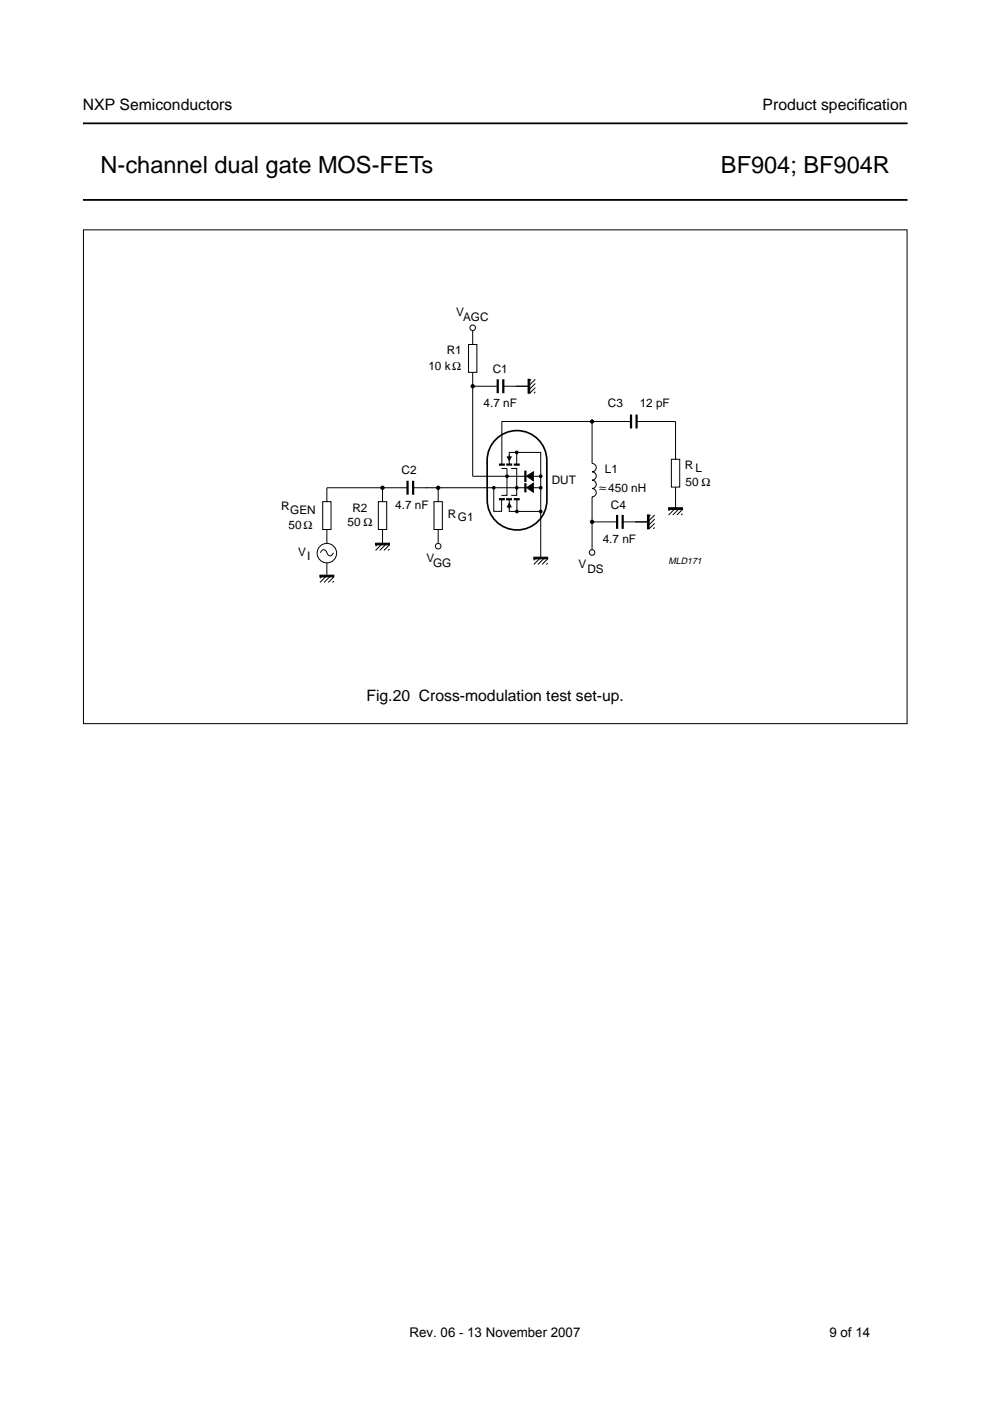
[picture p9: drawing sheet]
<svg xmlns="http://www.w3.org/2000/svg" width="210mm" height="297mm" viewBox="0 0 210 297" stroke-linecap="round" stroke-linejoin="round" font-family="sans-serif">
<path d="M17.6 26.2h174.8M17.6 42.4h174.8" fill="none" stroke="#000" stroke-width=".38"/>
<path d="M73.8 146.5h62.4v6.7h-62.4z" fill-rule="evenodd" fill="#fff"/>
<g fill="none" stroke="#000" stroke-width=".47">
<path d="M105.5 80.4v3M105.8 98.5h1.2M106.7 80.4v3M107.3 98.5h1.3M108.9 98.5h1.3M133.8 87.9v2.9M135 87.9v2.9M86.4 101.9v3M87.6 101.9v3M105.8 105.8h1.2M107.3 105.8h1.3M108.9 105.8h1.3"/>
<path d="M111.4 100v2M111.4 102.4v2M130.8 109.2v2.9M132 109.2v2.9"/>
</g>
<g fill="none" stroke="#000" stroke-width=".21">
<path d="M17.7 48.7h174.6v104.7h-174.6zM99.3 73h1.8v5.9h-1.8zM100.2 70.1v2.9M100.2 78.9v22.1h11.2M100.2 81.9h5.3M106.3 99.3h1.2v5.7h-1.2M108 98.5v-2.6h6.6v22.3M108.4 99.3h1.2v5.7h-1.2M109.6 95.9v2.6M112.6 80.4l-.6 .6M113.5 80.4l-1.5 1.5h-5.3M113.5 81.3l-1.5 1.5"/>
<path d="M113.5 82.2l-1.2 1.2M113.5 83.1l-.3 .3M125.5 89.4v8.9a.88 .88 0 0 1 .9 .8 .88 .88 0 0 1-.9 .9 .88 .88 0 0 1 .9 .9 .88 .88 0 0 1-.9 .9 .89 .89 0 0 1 .9 .9 .89 .89 0 0 1-.9 .9 .88 .88 0 0 1 .9 .9 .88 .88 0 0 1-.9 .8v11.3M133.8 89.4h-27.4v9.1M135 89.4h8.2v8M142.3 97.4h1.8v5.9h-1.8zM67.9 117.2a.69 .69 0 0 1 .7-.7 .69 .69 0 0 1 .7 .7 .69 .69 0 0 0 .7 .7 .69 .69 0 0 0 .7-.7M68.4 106.4h1.8v5.9h-1.8zM69.3 112.3v2.9M69.3 119.4v2.6l-1.5 1.5M80.2 106.4h1.8v5.9h-1.8zM80.2 115.2l-.6 .6"/>
<path d="M81.1 103.4v3M81.1 112.3v2.9l-1.5 1.5M82 115.2l-1.5 1.5M82.6 115.5l-1.2 1.2M82.6 116.4l-.3 .3M86.4 103.4h-17.1v3M92 106.4h1.8v5.9h-1.8zM92.9 103.4v3M92.9 112.3v2.9M104.7 103.5v4.9h1.7v-2.6M108 105.8v2.6h6.7M109.6 105.8v2.6"/>
<path d="M111.4 103.4h-23.8M113 103.4h1.7M113 101h1.6M113.8 118.2l-.6 .6M114.6 118.2l-1.4 1.5M115.5 118.2l-1.4 1.5M116.1 118.5l-1.2 1.2M116.1 119.4l-.3 .3M125.5 110.7h5.3M137.9 109.2l-.6 .6M138.8 109.2l-1.5 1.5h-5.3M138.8 110.1l-1.5 1.4"/>
<path d="M138.8 110.9l-1.2 1.2M138.8 111.8l-.3 .3M142.3 107.7l-.5 .6M143.2 103.3v4.4l-1.4 1.5M144.1 107.7l-1.5 1.5M144.7 108l-1.2 1.2M144.7 108.9l-.3 .3M68.4 122l-.6 .6M70.2 122l-1.5 1.5M70.8 123.2l-.3 .3M70.8 122.3l-1.2 1.2"/>
<circle cx="100.2" cy="69.5" r=".59"/>
<circle cx="69.3" cy="117.3" r="2.07"/>
<circle cx="92.9" cy="115.8" r=".59"/>
<circle cx="125.5" cy="117.1" r=".59"/>
</g>
<g fill="#000" stroke="#000" stroke-width=".21">
<path d="M107.6 96.9h.8l-.4 .7zM112 80.4h.3v3h-.3zM79.6 115.2h3v.3h-3zM108 106.7l.4 .8h-.8zM111.7 101l1.4-1v1.9zM111.7 103.4l1.4-.9v1.9zM113.2 118.1h2.9v.4h-2.9zM137.3 109.2h.3v2.9h-.3zM141.8 107.7h2.9v.3h-2.9zM67.8 122h3v.3h-3z"/>
<circle cx="100.2" cy="81.9" r=".35"/>
<circle cx="109.6" cy="95.9" r=".29"/>
<circle cx="125.5" cy="89.4" r=".35"/>
<circle cx="81.1" cy="103.4" r=".35"/>
<circle cx="92.9" cy="103.4" r=".35"/>
<circle cx="104.7" cy="103.4" r=".29"/>
<circle cx="107.5" cy="101" r=".29"/>
<circle cx="109.6" cy="103.4" r=".29"/>
<circle cx="109.6" cy="108.5" r=".29"/>
<circle cx="114.6" cy="103.4" r=".29"/>
<circle cx="114.6" cy="101" r=".29"/>
<circle cx="114.6" cy="108.4" r=".29"/>
<circle cx="125.5" cy="110.7" r=".35"/>
</g>
<path d="M108 96.5v1.1M108 106.7v1.2" fill="none" stroke="#000" stroke-width=".23"/>
<path d="M105.1 93.1a6.3 6.3 0 0 1 6.9-1.3 6.3 6.3 0 0 1 3.9 5.8l.1 8.4a6.3 6.3 0 0 1-6.4 6.4 6.3 6.3 0 0 1-6.3-6.4v-8.4a6.3 6.3 0 0 1 1.8-4.5z" fill="none" stroke="#000" stroke-width=".35"/>
<g font-size="5">
<text x="21.3" y="36.6">N-channel dual gate MOS-FETs</text>
<text x="152.9" y="36.6">BF904; BF904R</text>
</g>
<g font-size="3.3">
<text x="17.6" y="23.4">NXP Semiconductors</text>
<text x="161.7" y="23.4">Product specif</text>
<text x="181.9" y="23.4">ication</text>
<text x="77.7" y="148.7">Fig.20 Cross-modulation test set-up.</text>
</g>
<text font-size="2.9" x="127" y="104.3">≈</text>
<g font-size="2.8">
<text x="86.8" y="283.4">Rev. 06 - 13 November 2007</text>
<text x="175.9" y="283.4">9 of 14</text>
</g>
<g font-size="2.5">
<text x="96.7" y="66.9">V</text>
<text x="98.2" y="68">AGC</text>
<text x="94.7" y="75.1">R1</text>
<text x="90.8" y="78.4">10 kΩ</text>
<text x="104.5" y="79">C1</text>
<text x="102.5" y="86.3">4.7 nF</text>
<text x="128.9" y="86.3">C3</text>
<text x="135.6" y="86.3">12 pF</text>
<text x="85.1" y="100.6">C2</text>
<text x="128.3" y="100.3">L1</text>
<text x="145.2" y="99.5">R</text>
<text x="147.5" y="100.1">L</text>
<text x="83.8" y="107.9">4.7 nF</text>
<text x="117" y="102.6">DUT</text>
<text x="129" y="104.3">450 nH</text>
<text x="145.3" y="103">50 Ω</text>
<text x="59.6" y="108.1">R</text>
<text x="61.2" y="112.2">50Ω</text>
<text x="61.5" y="108.9">GEN</text>
<text x="73.7" y="111.6">50 Ω</text>
<text x="74.7" y="108.5">R2</text>
<text x="95" y="109.7">R</text>
<text x="97.1" y="110.6">G1</text>
<text x="129.5" y="108">C4</text>
<text x="63.2" y="117.9">V</text>
<text x="65.1" y="118.7">I</text>
<text x="90.4" y="119.3">V</text>
<text x="127.8" y="115.1">4.7 nF</text>
<text x="91.8" y="120.3">GG</text>
<text x="122.6" y="120.4">V</text>
<text x="124.5" y="121.5">DS</text>
</g>
<text font-size="1.9" x="141.7" y="119.6">MLD171</text>
</svg>
